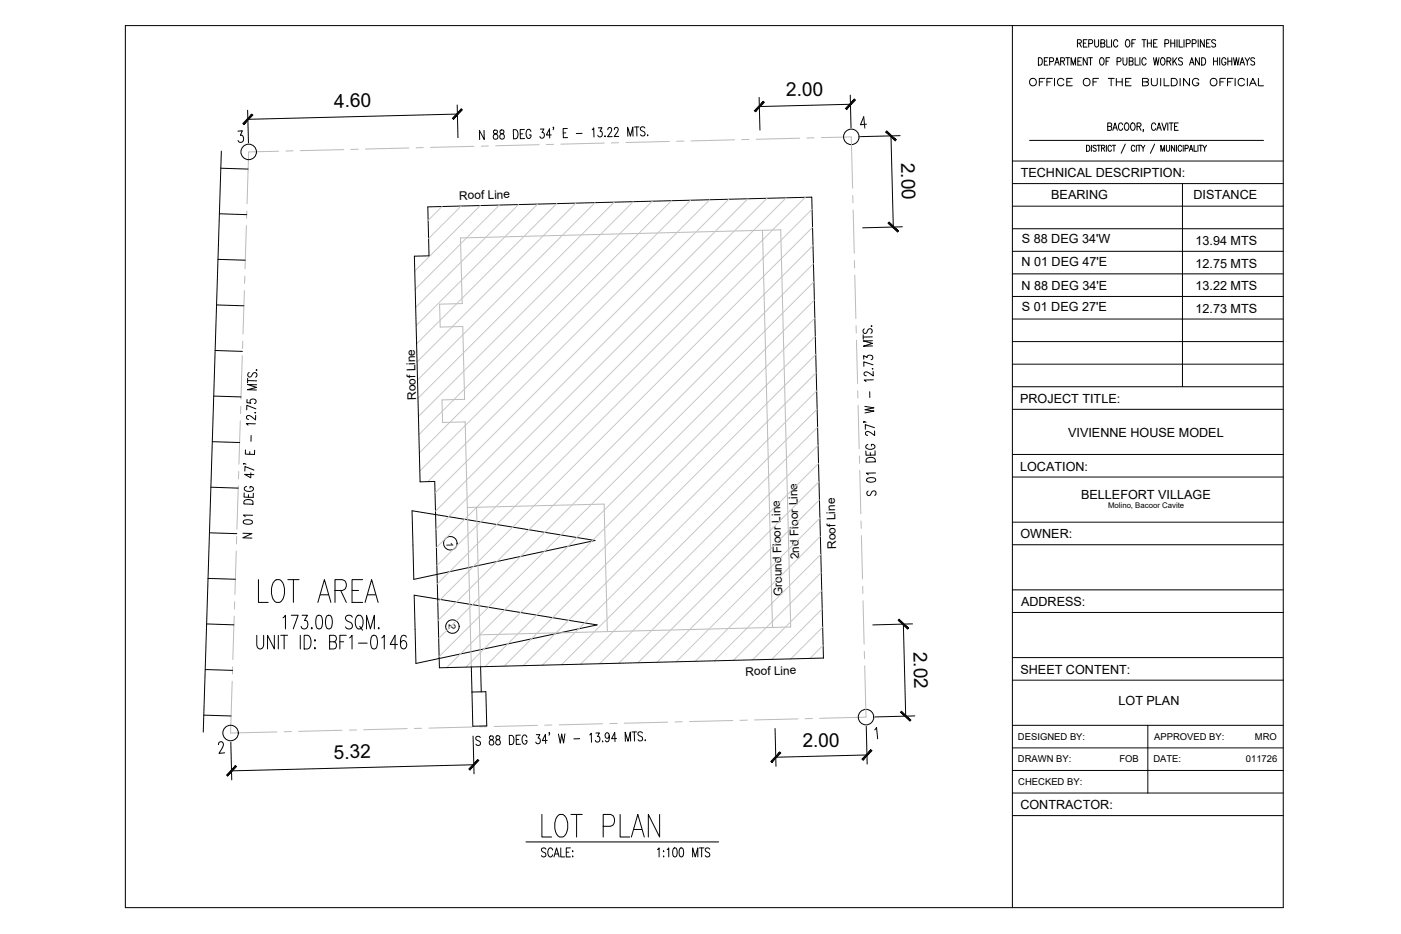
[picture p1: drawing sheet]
<svg xmlns="http://www.w3.org/2000/svg" width="914mm" height="610mm" viewBox="0 0 914 610" stroke-linecap="round" stroke-linejoin="round" font-family="sans-serif">
<!-- layer: 0 -->
<g fill="none" stroke="#000" stroke-width=".65">
<path d="M82 17h756v575h-756zM661 17v575M162 72v21M298 69l1 21M299 74l-137 4M495 64l1 21M555 62v21M555 68l-59 2M144 99l-11 379M155 86l3-1-1 3a2.1 2.1 0 0 1 2 3 2.1 2.1 0 0 1-4 1M316 85v6l-3-6v6M322 85v2a2.2 2.2 0 0 1 3 1 2.2 2.2 0 0 1-1 3 1.9 1.9 0 0 1-2-2 1.9 1.9 0 0 1 2-2l1-1a1.6 1.6 0 0 0-3-1z"/>
<path d="M327 85v2a2.2 2.2 0 0 1 2 1 2.2 2.2 0 0 1-1 3 1.9 1.9 0 0 1-2-2 1.9 1.9 0 0 1 2-2l1-1a1.5 1.5 0 0 0-2-1zM335 85a3 3 0 0 1 3 2 3 3 0 0 1-1 3l-2 1zM341 87h-1M342 84l-3 1 1 5h2M347 86a1.8 1.8 0 0 0-3-2 1.7 1.7 0 0 0-1 3v1a1.7 1.7 0 0 0 2 2 1.7 1.7 0 0 0 2-2h-1M353 84h2l-1 3a1.7 1.7 0 0 1 1 2 1.7 1.7 0 0 1-3 0M360 88h-3l2-4v6M361 83v1v1M369 87h-1M370 84h-2v6h2M380 87h-4M386 85l2-2v6"/>
<path d="M391 83h2l-1 3a1.7 1.7 0 0 1 1 2 1.7 1.7 0 0 1-3 0M395 89h.1M397 85v-1a1.4 1.4 0 0 1 2 0 1.4 1.4 0 0 1 0 1l-2 4h3M401 85v-1a1.4 1.4 0 0 1 2-1 1.4 1.4 0 0 1 0 2l-2 4h3M413 89v-6l-2 6-1-6v6M416 83v6M417 83h-3M421 84a1.5 1.5 0 0 0-2-1 1.5 1.5 0 0 0-1 2l2 1a1.6 1.6 0 0 1 1 2 1.6 1.6 0 0 1-3 0M423 88v1zM566 81h-4l2-5v8M582 89l1 59M587 89h-25"/>
<path d="M144 110h18M661 105h177M661 120h177M772 120v132M143 140h18M279 135l251-6 7 300-250 7-3-122h-10l-4-147h10zM661 135h177M589 148l-26 1M661 149h177M142 169l18 1M661 164h177M661 179h177"/>
<path d="M141 199l18 1M661 193h177M563 219v2M564 215a1.5 1.5 0 0 0-1 2 1.5 1.5 0 0 0 2 0l1-2a1.6 1.6 0 0 1 3 0 1.6 1.6 0 0 1-1 3M569 213h.1M569 220h-6M661 208h177M140 229h18M564 234v-2l2 1a1.7 1.7 0 0 1 3-1 1.7 1.7 0 0 1 0 3M569 222l-6 1 6 1-5 2h5M570 238l-6-2v3M661 223h177"/>
<path d="M661 238h177M139 259h18M162 248l6 1M162 247v3M163 243a1.5 1.5 0 0 0-1 2 1.5 1.5 0 0 0 2 1l1-2a1.6 1.6 0 0 1 2 0 1.6 1.6 0 0 1 0 2M167 242h1zM167 251h-5l5 2-6 1 6 1M568 256v3M569 241h1zM570 242v3l-4-2-2 1v1h1M570 248h-6l1 1M661 252h177"/>
<path d="M161 261v2h3a1.7 1.7 0 0 1 0-2 1.7 1.7 0 0 1 2 0 1.7 1.7 0 0 1 1 2h-1M166 269h1zM167 277l-6-1 1 2M167 271v3l-4-3a1.3 1.3 0 0 0-2 1 1.3 1.3 0 0 0 1 2M167 267l-6-2v3M564 275v1v-1l1 1M564 265l6 1-5 1 5 1-5 2M571 279l-6-2v3M661 267h177M139 288l17 1M160 294v2l6 1v-3M163 295v1"/>
<path d="M164 284v4M566 299a4 4 0 0 1 5 1v1l-6 1zM566 290a1.7 1.7 0 0 0-1 2 1.7 1.7 0 0 0 2 1h2a1.7 1.7 0 0 0 2-1 1.7 1.7 0 0 0-2-2v1M568 295v2M571 281v3l-3-2h-2h-1v1l1 1M571 294v3h-6v-3M661 297h177M138 318l17 1M159 303h2M161 317a1.8 1.8 0 0 0-2 3 1.7 1.7 0 0 0 3 1h1a1.7 1.7 0 0 0 2-2 1.7 1.7 0 0 0-2-1v1M164 309v3l-4-2h6M166 307l-6-3v3"/>
<path d="M566 312h2a2.6 2.6 0 0 1 4 1l-1 1-2 1a2.6 2.6 0 0 1-3-2zM571 309h-6l2 1M661 311h177M159 340l2-1a2.6 2.6 0 0 1 4 2 4 4 0 0 1-6 0zM159 322v2l6 1v-3M159 327a4 4 0 0 1 6 1v1h-6zM162 323v2M165 336h-6l1 1M567 320a1.5 1.5 0 0 0-1 2 1.5 1.5 0 0 0 2 1l1-2a1.6 1.6 0 0 1 2 0 1.6 1.6 0 0 1 0 2M137 348h18M159 348h5l-6 3h6M661 341h177"/>
<path d="M661 356h177M136 378h18M661 385h177M661 400h177M135 407l18 1M590 407l1 60M596 407l-26 1M134 437l18 1M308 435v17M308 438h.1M314 435v17M661 429h177"/>
<path d="M308 452l9-1 1 23h-9zM661 444h177M133 467h18M340 480h-3v6h3M350 479h2l-1 3a1.7 1.7 0 0 1 2 2 1.7 1.7 0 0 1-3 0M359 478h-1l1 1-1 1M369 479l-1 6-1-6-1 6-2-6M385 480l1-1v5M389 478h2l-1 3a1.7 1.7 0 0 1 2 2 1.7 1.7 0 0 1-3 0M414 478v6M415 478h-3M419 478a1.5 1.5 0 0 0-2 0 1.5 1.5 0 0 0 0 2l2 1a1.6 1.6 0 0 1 0 2 1.6 1.6 0 0 1-3 0"/>
<path d="M506 476v24M565 474l1 25M571 476l1-1 1 7M597 467l-26 1M661 473h177M749 473v45M143 486v-2h2l1 1-1 3-2 4 4-1M151 484v25M309 480v25M309 499l-158 4M313 481a1.5 1.5 0 0 0-1 0 1.5 1.5 0 0 0-1 2l2 1a1.6 1.6 0 0 1 0 2 1.6 1.6 0 0 1-2 0M320 481v1a2.2 2.2 0 0 1 2 2 2.2 2.2 0 0 1-1 2 1.9 1.9 0 0 1-2-2 1.9 1.9 0 0 1 2-1l1-1v-1z"/>
<path d="M324 481v1a2.2 2.2 0 0 1 2 2 2.2 2.2 0 0 1 0 2 1.9 1.9 0 0 1-3-2 1.9 1.9 0 0 1 3-2v-1a1.5 1.5 0 0 0-2 0zM332 480a3 3 0 0 1 4 2 3 3 0 0 1-1 4h-2zM339 483h-2M344 481a1.7 1.7 0 0 0-2-1 1.7 1.7 0 0 0-1 2v1a1.7 1.7 0 0 0 1 3 1.8 1.8 0 0 0 2-3h-1M357 483h-3l2-4v6M378 482h-3M393 484h.1M398 480l-1 2a1.6 1.6 0 0 1-2-2 1.6 1.6 0 0 1 2-2l1 2a2.9 2.9 0 0 1-2 4l-1-1M402 482h-3l2-4v6M412 484l-1-6-1 6-2-6v6M421 483h.1M566 493l-60 1"/>
<path d="M661 488h177M661 503h177M661 518h177M661 532h177M343 550h126"/>
<circle cx="162" cy="99" r="5"/>
<circle cx="556" cy="89" r="5"/>
<circle cx="151" cy="478" r="5"/>
<circle cx="565" cy="468" r="5"/>
</g>
<!-- layer: papel -->
<g fill="none" stroke="#000" stroke-width=".65">
<path d="M672 92h153M709 95a2 2 0 0 1 2 2 2 2 0 0 1-2 2zM712 95v4M715 95h-2l1 1 1 2v1l-2-1M716 95h2M717 95v4M719 97h2v-2h-2v4M720 97l1 2M722 95v4M723 83l2-1v-2h-2v5h2l1-2h-1M725 96a1.2 1.2 0 0 0-1-1 1.2 1.2 0 0 0-1 1v1a1.2 1.2 0 0 0 1 2 1.2 1.2 0 0 0 1-1M726 95h2"/>
<path d="M726 85l2-5 1 5M727 83h2M727 95v4M733 81a1.4 1.4 0 0 0-2-1 1.4 1.4 0 0 0-1 2v1a1.4 1.4 0 0 0 1 2 1.4 1.4 0 0 0 2-1M734 94l-2 6M735 80a2.5 2.5 0 0 1 2 3 2.5 2.5 0 0 1-2 2 3 3 0 0 1 0-5zM739 80a2.5 2.5 0 0 1 2 3 2.5 2.5 0 0 1-2 2 3 3 0 0 1 0-5zM741 96a1.2 1.2 0 0 0-2-1 1.2 1.2 0 0 0-1 1v1a1.2 1.2 0 0 0 1 2 1.2 1.2 0 0 0 2-1M742 95v4M742 83l2-1v-2h-2v5M742 95h3M743 83l2 2"/>
<path d="M743 95v4M745 95l1 2v2M746 85v1M747 95l-1 2M754 94l-3 6M754 81a1.4 1.4 0 0 0-1-1 1.4 1.4 0 0 0-1 2v1a1.4 1.4 0 0 0 1 2 1.4 1.4 0 0 0 1-1M755 85l1-5 2 5M756 83h1M758 99v-4l1 4 1-4v4M758 80l2 5 1-5M761 95v3l1 1 1-1v-3M762 80v5"/>
<path d="M763 80h3M764 80v5M767 83h1M767 95v4l-2-4v4M768 95v4M769 80h-2v5h2M771 96a1.2 1.2 0 0 0-1-1 1.2 1.2 0 0 0-1 1v1a1.2 1.2 0 0 0 1 2 1.2 1.2 0 0 0 1-1M772 95v4M773 97h2v-2h-2v4M776 99l1-4 2 4M777 97h1M779 95v4h2"/>
<path d="M782 95v4M783 95h2M784 95v4M785 95l1 2v2M787 95l-1 2"/>
</g>
<!-- layer: 0 -->
<g fill="none" stroke="#bababa" stroke-width=".65">
<path d="M182 99h-20l-1 34M191 98l-4 1M224 98h-28M234 97l-5 1M267 97h-28M276 96h-4M309 95l-28 1M319 95h-5M352 94l-28 1M361 94h-4M394 93l-28 1M404 93h-5"/>
<path d="M437 92l-28 1M446 92h-4M479 91l-28 1M489 91h-5M522 90l-28 1M531 90h-4M536 90l20-1v34M161 138v4M557 128v4M557 137l1 28M161 147l-1 28M558 170v5"/>
<path d="M558 180l1 28M159 190v28M160 180v5M559 213v4M158 232l-1 29M158 223v4M559 222l1 28M560 255v5M157 275l-1 28M157 265v5M560 265l1 28M561 298v4"/>
<path d="M156 317l-1 28M156 308v4M561 307l1 28M154 360l-1 28M155 350l-1 5M562 340v5M562 350l1 28M153 393v4M563 383v4M563 392l1 28M153 402l-1 28M152 435v5"/>
<path d="M564 425v5M564 435l1 33-30 1M152 445l-2 33h31M190 477l-5 1M223 477h-28M233 476l-5 1M266 476h-29M275 475h-5M308 475h-28M318 474h-5M351 473l-29 1M360 473h-4"/>
<path d="M393 472l-28 1M403 472h-5M436 471l-29 1M445 471h-4M478 470l-28 1M488 470h-5M521 469l-29 1M530 469h-4"/>
</g>
<!-- layer: PDF2_ar_furn -->
<path d="M269 333l119 20-118 25zM270 388l120 20-119 25z" fill="none" stroke="#000" stroke-width=".65"/>
<!-- layer: PDF6_AR - 0 -->
<g fill="none" stroke="#000" stroke-width=".65">
<circle cx="294" cy="355" r="4"/>
<circle cx="295" cy="409" r="4"/>
</g>
<!-- layer: PDF5_ar_furn -->
<path d="M498 150l6 260M305 331l89-2 2 83M311 331l3 104M313 414l203-5-6-259-209 5 1 43-15 1v14h15l1 48h-15l1 15 15-1 4 160" fill="none" stroke="#bababa" stroke-width=".65"/>
<!-- layer: 0 -->
<g fill="none" stroke="#c7c8ca" stroke-width=".65">
<path d="M289 135l-10 9M301 134l-21 22M314 134l-43 43M326 134l-55 55M338 134l-67 67M351 133l-79 80M363 133l-91 91M376 133l-104 103M388 132l-116 116M401 132l-128 128M413 132l-140 140M426 131l-153 153"/>
<path d="M438 131l-164 165M451 131l-177 176M463 130l-184 184M476 130l-192 192M488 130l-204 204M501 129l-216 217M513 129l-228 228M526 129l-241 240M530 137l-245 244M530 148l-244 245M531 160l-245 245M531 172l-245 245"/>
<path d="M531 184l-244 245M532 196l-240 240M532 208l-228 227M532 220l-215 215M532 231l-203 204M533 243l-192 191M533 255l-179 179M533 267l-167 167M534 279l-155 155M534 291l-143 142M534 303l-130 130M535 314l-119 119"/>
<path d="M535 326l-106 106M535 338l-94 94M535 350l-81 82M536 362l-70 69M536 374l-57 57M536 386l-45 45M537 397l-33 33M537 409l-21 21M537 421l-8 9"/>
</g>
<g fill="#000" stroke="#000" stroke-width=".65">
<path d="M164 75l-5 6 6-6zM164 75l-5 6z"/>
<path d="M301 71l-6 6 1 1zM301 71l1 1-6 6z"/>
<path d="M498 66l-5 7 6-6zM498 66l-5 7-1-1z"/>
<path d="M558 65l-6 6h1zM558 65l-5 6z"/>
<path d="M578 86l6 6 1-1zM579 85l6 6-7-5z"/>
<path d="M580 145v1l6 5zM580 146l6 5z"/>
<path d="M586 405l6 6 1-1zM587 404l6 6-7-5z"/>
<path d="M588 464v1l6 5zM588 465l6 5v1z"/>
<path d="M509 491l-5 7 6-7zM509 491l-5 7-1-1z"/>
<path d="M568 489l-5 6v1zM568 489l1 1-6 6z"/>
<path d="M154 500l-5 6 5-6zM154 500l-5 6h-1z"/>
<path d="M312 496l-6 6 1 1zM312 496l-5 7z"/>
</g>
<g font-size="21.2">
<text x="168" y="394">LOT AREA</text>
<text x="352" y="548">LOT PLAN</text>
</g>
<text font-size="14.6" x="183" y="412">173.00 SQM.</text>
<text font-size="13.7" x="167" y="425">UNIT ID: BF1-0146</text>
<g font-size="12.5">
<text x="513" y="63" transform="rotate(-1 513 63)">2.00</text>
<text x="218" y="70" transform="rotate(-1 218 70)">4.60</text>
<text x="588" y="106" transform="rotate(89 588 106)">2.00</text>
<text x="596" y="425" transform="rotate(89 596 425)">2.02</text>
<text x="524" y="488" transform="rotate(-1 524 488)">2.00</text>
<text x="218" y="495" transform="rotate(-1 218 495)">5.32</text>
</g>
<text font-size="10.1" x="352" y="561">SCALE: 1:100 MTS</text>
<g font-size="8.8">
<text x="702" y="32">REPUBLIC OF THE PHILIPPINES</text>
<text x="677" y="44">DEPARTMENT OF PUBLIC WORKS AND HIGHWAYS</text>
</g>
<text font-size="8.4" x="671" y="57">OFFICE OF THE BUILDING OFFICIAL</text>
<g font-size="8.2">
<text x="666" y="116">TECHNICAL DESCRIPTION:</text>
<text x="686" y="130">BEARING</text>
<text x="779" y="130">DISTANCE</text>
<text x="667" y="159">S 88 DEG 34'W</text>
<text x="780" y="160">13.94 MTS</text>
<text x="667" y="174">N 01 DEG 47'E</text>
<text x="780" y="175">12.75 MTS</text>
<text x="667" y="189">N 88 DEG 34'E</text>
<text x="780" y="190">13.22 MTS</text>
<text x="667" y="203">S 01 DEG 27'E</text>
<text x="780" y="204">12.73 MTS</text>
<text x="666" y="263">PROJECT TITLE:</text>
<text x="697" y="285">VIVIENNE HOUSE MODEL</text>
<text x="666" y="307">LOCATION:</text>
<text x="706" y="325">BELLEFORT VILLAGE</text>
<text x="666" y="351">OWNER:</text>
<text x="666" y="396">ADDRESS:</text>
<text x="666" y="440">SHEET CONTENT:</text>
<text x="730" y="460">LOT PLAN</text>
<text x="666" y="528">CONTRACTOR:</text>
</g>
<g font-size="7.8">
<text x="300" y="130" transform="rotate(-1 300 130)">Roof Line</text>
<text x="272" y="261" transform="rotate(-91 272 261)">Roof Line</text>
<text x="546" y="358" transform="rotate(-91 546 358)">Roof Line</text>
<text x="522" y="365" transform="rotate(-91 522 365)">2nd Floor Line</text>
<text x="511" y="389" transform="rotate(-91 511 389)">Ground Floor Line</text>
<text x="487" y="441" transform="rotate(-1 487 441)">Roof Line</text>
</g>
<g font-size="6.2">
<text x="291" y="354" transform="rotate(89 291 354)">1</text>
<text x="293" y="407" transform="rotate(89 293 407)">2</text>
<text x="664" y="483">DESIGNED BY:</text>
<text x="753" y="483">APPROVED BY:</text>
<text x="819" y="483">MRO</text>
<text x="664" y="497">DRAWN BY:</text>
<text x="731" y="497">FOB</text>
<text x="753" y="497">DATE:</text>
<text x="813" y="497">011726</text>
<text x="665" y="512">CHECKED BY:</text>
</g>
<text font-size="5.1" x="723" y="332">Molino, Bacoor Cavite</text>
</svg>
